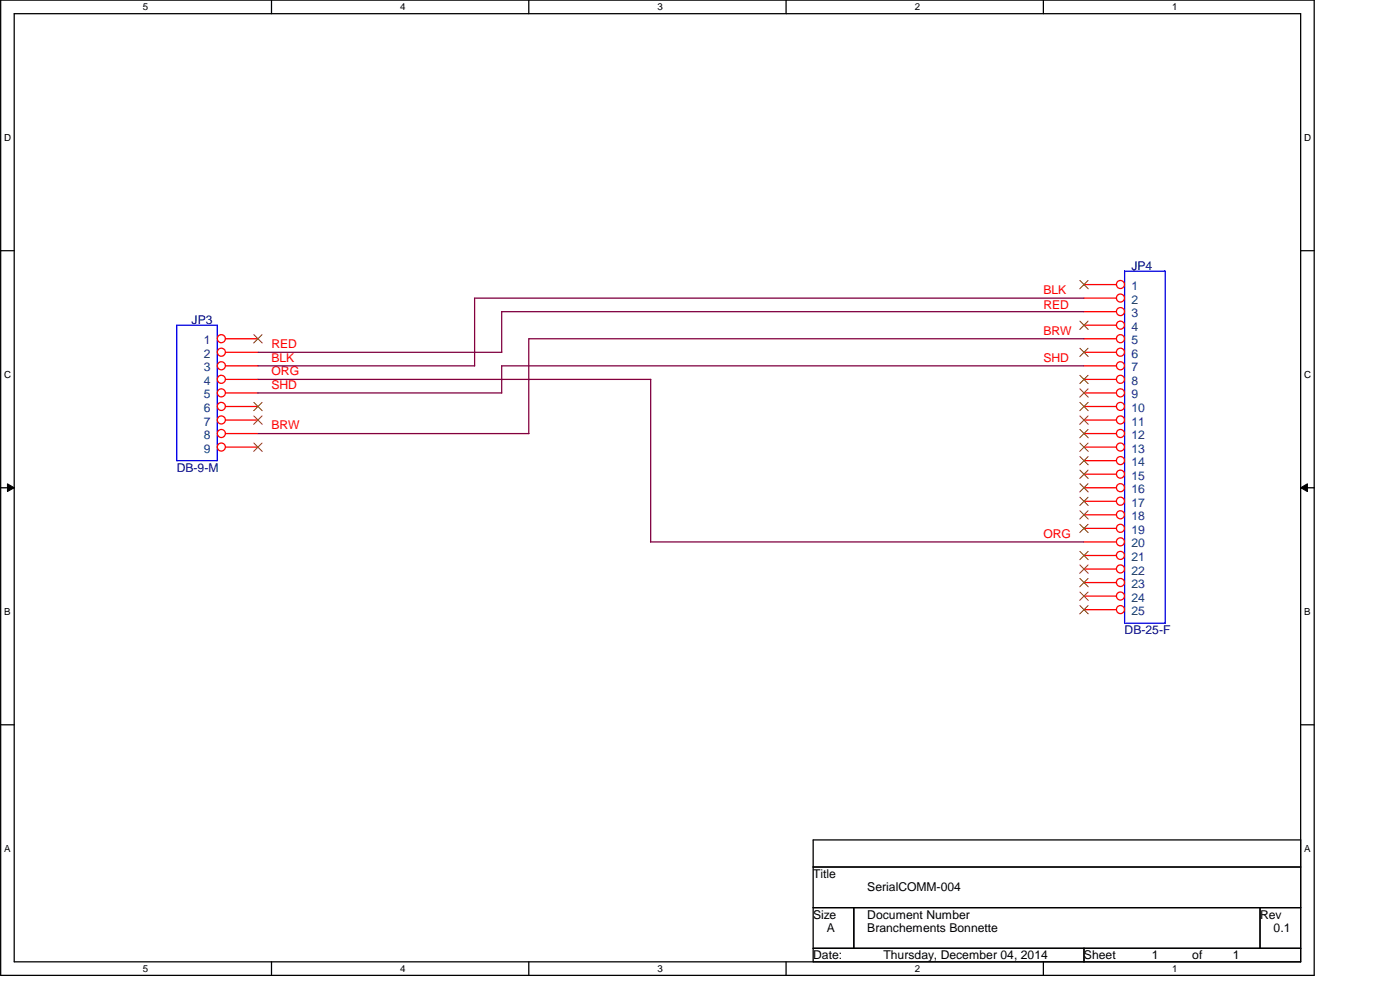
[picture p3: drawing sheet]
<svg xmlns="http://www.w3.org/2000/svg" width="420mm" height="297mm" viewBox="0 0 420 297" stroke-linecap="round" stroke-linejoin="round" font-family="sans-serif">
<path d="M.2 0h394.2v292.7h-394.2zM4.3 4.1h386v284.5h-386z" fill="none" stroke="#000" stroke-width=".38"/>
<g fill="#fff">
<path d="M42.9 .5h1.6v3.2h-1.6z"/>
<path d="M42.9 289h1.6v3.3h-1.6z"/>
</g>
<path d="M81.5 0v4.1M81.5 288.6v4.1" fill="none" stroke="#000" stroke-width=".38"/>
<g fill="#fff">
<path d="M120.1 .5h1.6v3.2h-1.6z"/>
<path d="M120.1 289h1.6v3.3h-1.6z"/>
</g>
<path d="M158.7 0v4.1M158.7 288.6v4.1" fill="none" stroke="#000" stroke-width=".38"/>
<g fill="#fff">
<path d="M197.3 .5h1.6v3.2h-1.6z"/>
<path d="M197.3 289h1.6v3.3h-1.6z"/>
</g>
<path d="M235.9 0v4.1M235.9 288.6v4.1" fill="none" stroke="#000" stroke-width=".38"/>
<g fill="#fff">
<path d="M274.5 .5h1.6v3.2h-1.6z"/>
<path d="M274.5 289h1.6v3.3h-1.6z"/>
</g>
<path d="M313.1 0v4.1M313.1 288.6v4.1" fill="none" stroke="#000" stroke-width=".38"/>
<g fill="#fff">
<path d="M351.7 .5h1.6v3.2h-1.6z"/>
<path d="M351.7 289h1.6v3.3h-1.6z"/>
<path d="M1.2 39.7h2.1v3.2h-2.1z"/>
<path d="M391.4 39.7h2.1v3.2h-2.1z"/>
<path d="M1.2 110.8h2.1v3.2h-2.1z"/>
<path d="M391.4 110.8h2.1v3.2h-2.1z"/>
</g>
<path d="M.2 75.2h4.1M390.3 75.2h4.1" fill="none" stroke="#000" stroke-width=".38"/>
<g fill="#fff">
<path d="M1.2 181.9h2v3.3h-2z"/>
<path d="M391.4 181.9h1.9v3.3h-1.9z"/>
</g>
<path d="M.2 146.3h4.1M390.3 146.3h4.1" fill="none" stroke="#000" stroke-width=".38"/>
<path d="M2.2 145.2l2.1 1.1-2.1 1.2zM390.3 146.3l2.1-1.1v2.3z" fill="#000"/>
<path d="M2.2 145.2l2.1 1.1-2.1 1.2zM390.3 146.3l2.1-1.1v2.3z" fill="none" stroke="#000" stroke-width=".3"/>
<g fill="#fff">
<path d="M1.2 253h2v3.3h-2z"/>
<path d="M391.3 253h2v3.3h-2z"/>
</g>
<path d="M.2 217.5h4.1M390.3 217.5h4.1M244 252h146.3v36.6h-146.3zM244 260.1h146.3M244 272.3h146.3M256.2 272.3v12.2M378.2 272.3v12.2M244 284.5h146.3M325.3 284.5v4.1" fill="none" stroke="#000" stroke-width=".38"/>
<path d="M53 97.6h12.2v40.6h-12.2zM337.5 81.3h12.2v105.7h-12.2z" fill="none" stroke="#00f" stroke-width=".38"/>
<g fill="none" stroke="#f00" stroke-width=".38">
<path d="M325.3 85.4h9.8M325.3 89.5h9.8M325.3 93.5h9.8M325.3 97.6h9.8M67.7 101.6h9.7M67.7 105.7h9.7M67.7 109.8h9.7M67.7 113.8h9.7M67.7 117.9h9.7M325.3 101.6h9.8M325.3 105.7h9.8M325.3 109.8h9.8"/>
<path d="M325.3 113.8h9.8M325.3 117.9h9.8M67.7 122h9.7M67.7 126h9.7M67.7 130.1h9.7M67.7 134.2h9.7M325.3 122h9.8M325.3 126h9.8M325.3 130.1h9.8M325.3 134.2h9.8M325.3 138.2h9.8M325.3 142.3h9.8"/>
<path d="M325.3 146.3h9.8M325.3 150.4h9.8M325.3 154.5h9.8M325.3 158.5h9.8M325.3 162.6h9.8M325.3 166.7h9.8M325.3 170.7h9.8M325.3 174.8h9.8M325.3 178.9h9.8M325.3 182.9h9.8"/>
<circle cx="336.3" cy="85.4" r="1.21"/>
<circle cx="336.3" cy="89.4" r="1.21"/>
<circle cx="336.3" cy="97.6" r="1.21"/>
<circle cx="336.3" cy="93.5" r="1.21"/>
<circle cx="66.4" cy="109.7" r="1.21"/>
<circle cx="66.4" cy="101.6" r="1.21"/>
<circle cx="66.4" cy="105.7" r="1.21"/>
<circle cx="66.4" cy="113.8" r="1.21"/>
<circle cx="66.4" cy="117.9" r="1.21"/>
<circle cx="336.3" cy="105.7" r="1.21"/>
<circle cx="336.3" cy="117.9" r="1.21"/>
<circle cx="336.3" cy="101.6" r="1.21"/>
<circle cx="336.3" cy="113.8" r="1.21"/>
<circle cx="336.3" cy="109.7" r="1.21"/>
<circle cx="66.4" cy="121.9" r="1.21"/>
<circle cx="66.4" cy="130.1" r="1.21"/>
<circle cx="66.4" cy="126" r="1.21"/>
<circle cx="66.4" cy="134.1" r="1.21"/>
<circle cx="336.3" cy="126" r="1.21"/>
<circle cx="336.3" cy="130.1" r="1.21"/>
<circle cx="336.3" cy="138.2" r="1.21"/>
<circle cx="336.3" cy="121.9" r="1.21"/>
<circle cx="336.3" cy="134.1" r="1.21"/>
<circle cx="336.3" cy="158.5" r="1.21"/>
<circle cx="336.3" cy="142.3" r="1.21"/>
<circle cx="336.3" cy="146.3" r="1.21"/>
<circle cx="336.3" cy="154.5" r="1.21"/>
<circle cx="336.3" cy="150.4" r="1.21"/>
<circle cx="336.3" cy="166.6" r="1.21"/>
<circle cx="336.3" cy="162.6" r="1.21"/>
<circle cx="336.3" cy="170.7" r="1.21"/>
<circle cx="336.3" cy="174.8" r="1.21"/>
<circle cx="336.3" cy="178.8" r="1.21"/>
<circle cx="336.3" cy="182.9" r="1.21"/>
</g>
<g fill="none" stroke="#804000" stroke-width=".3">
<path d="M324.1 84.2l2.5 2.5M324.1 96.4l2.5 2.4M326.5 84.2l-2.4 2.5M326.5 96.4l-2.4 2.4M76.2 100.4l2.5 2.5M78.6 100.4l-2.5 2.5M324.1 104.5l2.5 2.5M324.1 112.6l2.5 2.5M324.1 116.7l2.5 2.5M326.5 104.5l-2.4 2.5M326.5 112.6l-2.4 2.5M326.5 116.7l-2.4 2.5"/>
<path d="M76.2 120.7l2.5 2.5M76.2 124.8l2.5 2.5M76.2 132.9l2.5 2.5M78.6 120.7l-2.5 2.5M78.6 124.8l-2.5 2.5M78.6 132.9l-2.5 2.5M324.1 120.7l2.5 2.5M324.1 124.8l2.5 2.5M324.1 128.9l2.5 2.5M324.1 132.9l2.5 2.5M324.1 137l2.5 2.5M326.5 120.7l-2.4 2.5"/>
<path d="M326.5 124.8l-2.4 2.5M326.5 128.9l-2.4 2.5M326.5 132.9l-2.4 2.5M326.5 137l-2.4 2.5M324.1 141.1l2.5 2.5M324.1 145.1l2.5 2.5M324.1 149.2l2.5 2.5M324.1 153.2l2.5 2.5M324.1 157.3l2.5 2.5M326.5 141.1l-2.4 2.5M326.5 145.1l-2.4 2.5M326.5 149.2l-2.4 2.5"/>
<path d="M326.5 153.2l-2.4 2.5M326.5 157.3l-2.4 2.5M324.1 165.4l2.5 2.5M324.1 169.5l2.5 2.5M324.1 173.6l2.5 2.5M324.1 177.6l2.5 2.5M326.5 165.4l-2.4 2.5M326.5 169.5l-2.4 2.5M326.5 173.6l-2.4 2.5M326.5 177.6l-2.4 2.5M324.1 181.7l2.5 2.5M326.5 181.7l-2.4 2.5"/>
</g>
<path d="M150.5 93.5h174.8M150.6 93.5v12.2h-73.2M325.3 89.5h-182.9v20.3M77.4 109.8h65M77.4 117.9h73.2M77.4 113.8h117.9v48.8M150.5 109.8h174.8M150.6 109.8v8.1M325.4 101.6h-166.7v28.5M77.4 130.1h81.3M195.2 162.6h130.1" fill="none" stroke="#800040" stroke-width=".38"/>
<g font-size="3.6" fill="#000080">
<text x="339.5" y="80.9">JP4</text>
<text x="57.5" y="97.2">JP3</text>
<text x="53" y="141.5">DB-9-M</text>
<text x="337.5" y="190.2">DB-25-F</text>
</g>
<g font-size="3.6" fill="#f00">
<text x="313.1" y="88.2">BLK</text>
<text x="313.1" y="92.7">RED</text>
<text x="313.1" y="100.4">BRW</text>
<text x="81.5" y="104.5">RED</text>
<text x="81.5" y="108.5">BLK</text>
<text x="81.5" y="112.6">ORG</text>
<text x="313.1" y="108.5">SHD</text>
<text x="81.5" y="116.7">SHD</text>
<text x="81.5" y="128.9">BRW</text>
<text x="313.1" y="161.4">ORG</text>
</g>
<g font-size="3.6" fill="#004080">
<text x="339.5" y="87">1</text>
<text x="339.5" y="91.1">2</text>
<text x="339.5" y="95.2">3</text>
<text x="339.5" y="99.2">4</text>
<text x="61.2" y="103.3">1</text>
<text x="61.2" y="107.4">2</text>
<text x="339.5" y="103.3">5</text>
<text x="339.5" y="107.4">6</text>
<text x="61.2" y="111.4">3</text>
<text x="339.5" y="111.4">7</text>
<text x="61.2" y="115.5">4</text>
<text x="61.2" y="119.5">5</text>
<text x="339.5" y="115.5">8</text>
<text x="339.5" y="119.5">9</text>
<text x="61.2" y="123.6">6</text>
<text x="339.5" y="123.6">10</text>
<text x="61.2" y="127.7">7</text>
<text x="61.2" y="131.7">8</text>
<text x="339.5" y="127.7">11</text>
<text x="339.5" y="131.7">12</text>
<text x="61.2" y="135.8">9</text>
<text x="339.5" y="135.8">13</text>
<text x="339.5" y="139.9">14</text>
<text x="339.5" y="143.9">15</text>
<text x="339.5" y="148">16</text>
<text x="339.5" y="152.1">17</text>
<text x="339.5" y="156.1">18</text>
<text x="339.5" y="160.2">19</text>
<text x="339.5" y="164.3">20</text>
<text x="339.5" y="168.3">21</text>
<text x="339.5" y="172.4">22</text>
<text x="339.5" y="176.4">23</text>
<text x="339.5" y="180.5">24</text>
<text x="339.5" y="184.6">25</text>
</g>
<g font-size="3.6">
<text x="244" y="263.4">Title</text>
<text x="260.3" y="267.5">SerialCOMM-004</text>
<text x="244" y="275.6">Size</text>
<text x="260.3" y="275.6">Document Number</text>
<text x="378.2" y="275.6">Rev</text>
<text x="248.1" y="279.7">A</text>
<text x="260.3" y="279.7">Branchements Bonnette</text>
<text x="382.2" y="279.7">0.1</text>
<text x="244" y="287.8">Date:</text>
<text x="265.2" y="287.8">Thursday, December 04, 2014</text>
<text x="325.3" y="287.8">Sheet</text>
<text x="345.6" y="287.8">1</text>
<text x="357.8" y="287.8">of</text>
<text x="370" y="287.8">1</text>
</g>
<g font-size="2.9">
<text x="42.9" y="3.1">5</text>
<text x="120.1" y="3.1">4</text>
<text x="197.3" y="3.1">3</text>
<text x="274.5" y="3.1">2</text>
<text x="351.7" y="3.1">1</text>
<text x="1.2" y="42.3">D</text>
<text x="391.4" y="42.3">D</text>
<text x="1.2" y="113.4">C</text>
<text x="391.4" y="113.4">C</text>
<text x="1.2" y="184.5">B</text>
<text x="391.4" y="184.5">B</text>
<text x="1.2" y="255.7">A</text>
<text x="391.4" y="255.7">A</text>
<text x="42.9" y="291.6">5</text>
<text x="120.1" y="291.6">4</text>
<text x="197.3" y="291.6">3</text>
<text x="274.5" y="291.6">2</text>
<text x="351.7" y="291.6">1</text>
</g>
</svg>
